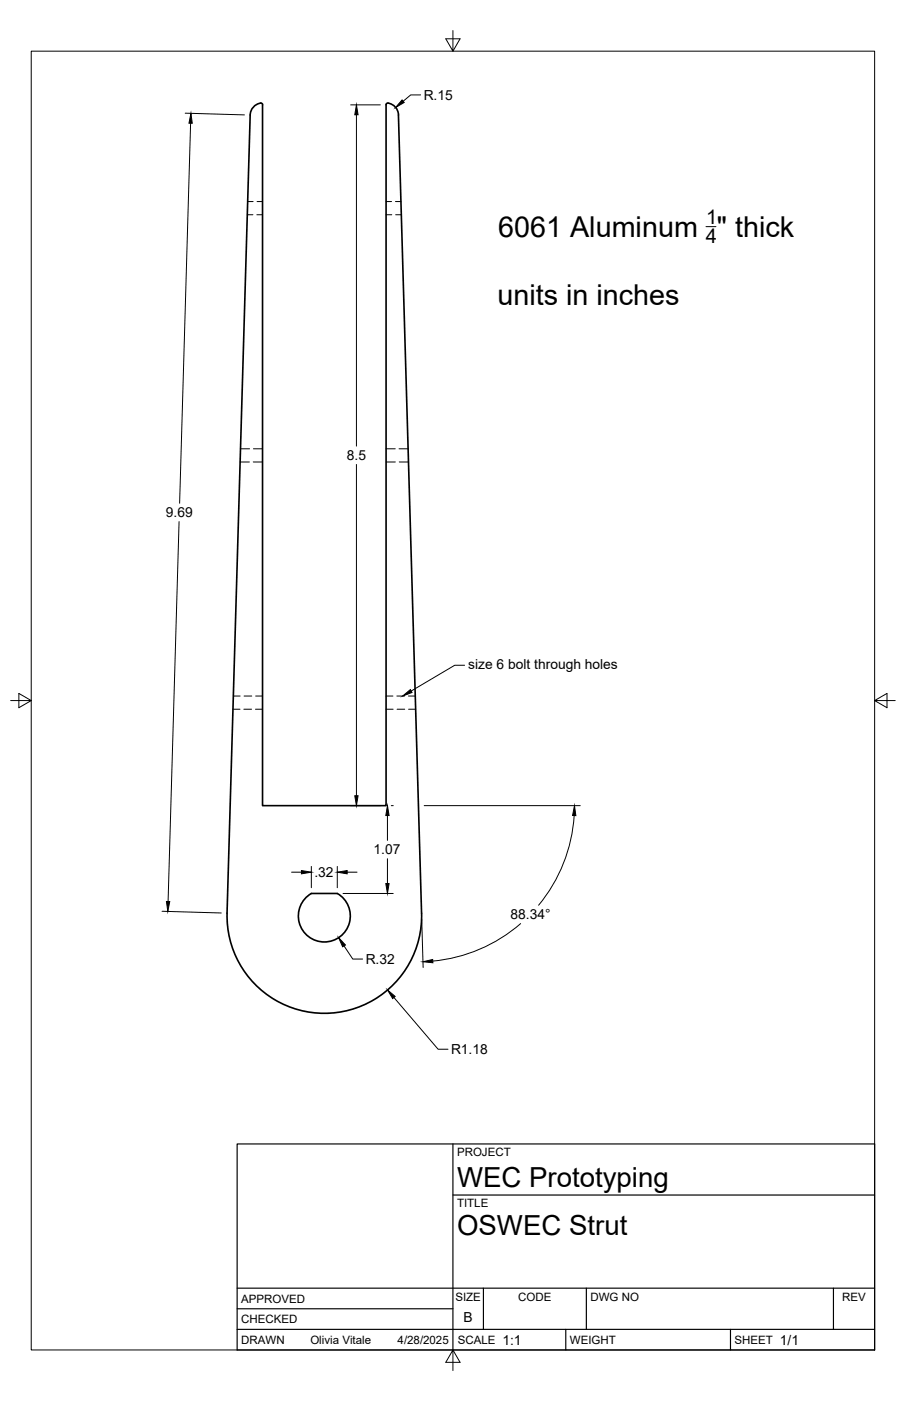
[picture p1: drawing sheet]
<svg xmlns="http://www.w3.org/2000/svg" width="279mm" height="432mm" viewBox="0 0 279 432" stroke-linecap="round" stroke-linejoin="round" font-family="sans-serif">
<!-- layer: Visible -->
<path d="M94.5 276.5l1.5-1.1h8a8 8 0 0 1 2.6 11.5 8 8 0 0 1-11.8 1.5 8 8 0 0 1-.3-11.9zM70 281.5l7.2-246.1a3.5 3.5 0 0 1 3.6-3.5l.2 .4v216h38.1v-216l.1-.4a3.4 3.4 0 0 1 3.7 3.5l7.1 246.1M70 281.4a30 30 0 0 0 30 30.9 30 30 0 0 0 30-30.9" fill="none" stroke="#000" stroke-width=".51"/>
<!-- layer: Hidden -->
<g fill="none" stroke="#000" stroke-width=".31">
<path d="M76.3 66.2h1.7M76.4 62.1h1.7M79.2 66.2h1.8M79.3 62.1h1.7M119.1 66.2h1.7M119.1 62.1h1.7M122 62.1h1.7M122 66.2h1.8M74.2 138.3h2.8M78.1 138.3h2.9M119.1 138.3h2.8M123.1 138.3h2.8"/>
<path d="M74 142.4h2.9M78.1 142.4h2.9M119.1 142.4h2.8M123.1 142.4h2.9M71.8 218.6h2.2M71.9 214.5h2.2M75.2 218.6h2.4M75.3 214.5h2.3M78.8 218.6h2.2M78.8 214.5h2.2M119.1 218.6h2.1M119.1 214.5h2.1"/>
<path d="M122.4 214.5h2.4M122.4 218.6h2.4M126 214.5h2.1M126 218.6h2.2"/>
</g>
<!-- layer: Border -->
<path d="M9.6 15.8h260.1v400.3h-260.1zM139.7 9.4v6.4l-2.2-3.8h4.4l-2.2 3.8M3.3 215.9h6.3l-3.8 2.2v-4.4l3.8 2.2M269.7 215.9l3.8-2.2v4.4l-3.8-2.2h6.4M139.7 416.1l2.2 3.8h-4.4l2.2-3.8v6.3" fill="none" stroke="#000" stroke-width=".31"/>
<!-- layer: Titleblock -->
<path d="M73.1 352.6h196.6v63.5h-196.6zM139.7 352.6v63.5M139.7 368.3h130M73.1 397h196.6M149.1 397v12.7M180.8 397v12.7M257 397v12.7M73.1 409.7h196.6M73.1 403.4h66.6M174.5 409.7v6.4M225.3 409.7v6.4" fill="none" stroke="#000" stroke-width=".36"/>
<!-- layer: FD_Dimensions -->
<g fill="none" stroke="#000" stroke-width=".31">
<path d="M57.1 34.9l18.3 .5M58.8 38l-3.4 117.1M108.1 32.3h9.2M109.9 35.4v102.1M129.7 29.3h-3l-2.4 1.9M109.9 143.2v102.1M55.2 160.8l-3.4 117.1M108.1 248.3h9.2M119.5 251.4v7.6M120.7 248.3h.6M130.8 248.3h48.1M177.1 251.3a48.1 48.1 0 0 1-11 27.7"/>
<path d="M89.9 268.8h3.1M96 267v6.6M104 267v6.6M105.8 275.4h15.5M107.1 268.8h3M119.5 264.7v7.6M50 280.9l18.2 .5M106.1 291.5l2.7 4.1h3M130 283.2l.5 15M160.6 284.7a48.1 48.1 0 0 1-27.1 11.5M121.5 307.4l13.6 16h3.1"/>
</g>
<g fill="#000" stroke="#000" stroke-width=".31">
<path d="M58.9 34.9l.4 3.1h-1zM109.9 32.3l.5 3.1h-1zM124 30.8l.7 .8-2.7 1.5zM109.4 245.3h1l-.5 3zM119.5 248.3l.5 3.1h-1zM177.2 248.3l.4 3.1-1-.1zM51.3 277.9h1l-.5 3zM93 268.3l3 .5-3 .5zM104 268.8l3.1-.5v1zM119 272.3h1l-.5 3.1zM104.4 289l2.1 2.3-.8 .5zM130.4 296.4l3-.7 .1 1z"/>
<path d="M119.5 305.1l2.4 2-.8 .7z"/>
</g>
<!-- layer: Leaders -->
<path d="M124.2 214.5l2.4-2 .5 .9z" fill="#000" stroke="#000" stroke-width=".31"/>
<path d="M143.3 205h-3.1l-13.4 8" fill="none" stroke="#000" stroke-width=".31"/>
<!-- layer: Notes -->
<path d="M217.7 69.9h3.1" fill="none" stroke="#000" stroke-width=".31"/>
<g font-size="8.9">
<text x="153.6" y="73">6061 Aluminum &quot; thick</text>
<text x="153.4" y="94.1">units in inches</text>
</g>
<g font-size="8.5">
<text x="140.9" y="365.8">WEC Prototyping</text>
<text x="140.9" y="380.8">OSWEC Strut</text>
</g>
<g font-size="6.2">
<text x="217.8" y="69.1">1</text>
<text x="217.6" y="75">4</text>
</g>
<g font-size="4.3">
<text x="130.7" y="30.7">R.15</text>
<text x="107" y="141.8">8.5</text>
<text x="51.2" y="159.4">9.69</text>
<text x="144.4" y="206.1">size 6 bolt through holes</text>
<text x="115.2" y="263.3">1.07</text>
<text x="97" y="270.3">.32</text>
<text x="157.4" y="283.3">88.34°</text>
<text x="112.8" y="297.1">R.32</text>
<text x="139.1" y="324.9">R1.18</text>
<text x="143" y="407.5">B</text>
<text x="154.9" y="414.4">1:1</text>
<text x="240.5" y="414.4">1/1</text>
</g>
<g font-size="3.5">
<text x="140.9" y="356.4">PROJECT</text>
<text x="140.9" y="372.1">TITLE</text>
<text x="74.4" y="401.5">APPROVED</text>
<text x="140.4" y="400.8">SIZE</text>
<text x="159.8" y="400.8">CODE</text>
<text x="182.1" y="400.8">DWG NO</text>
<text x="259.7" y="400.8">REV</text>
<text x="74.4" y="407.8">CHECKED</text>
<text x="74.4" y="414.2">DRAWN</text>
<text x="95.7" y="414.2">Olivia Vitale</text>
<text x="122.6" y="414.2">4/28/2025</text>
<text x="141.2" y="414.2">SCALE</text>
<text x="175.7" y="414.2">WEIGHT</text>
<text x="226.5" y="414.2">SHEET</text>
</g>
</svg>
